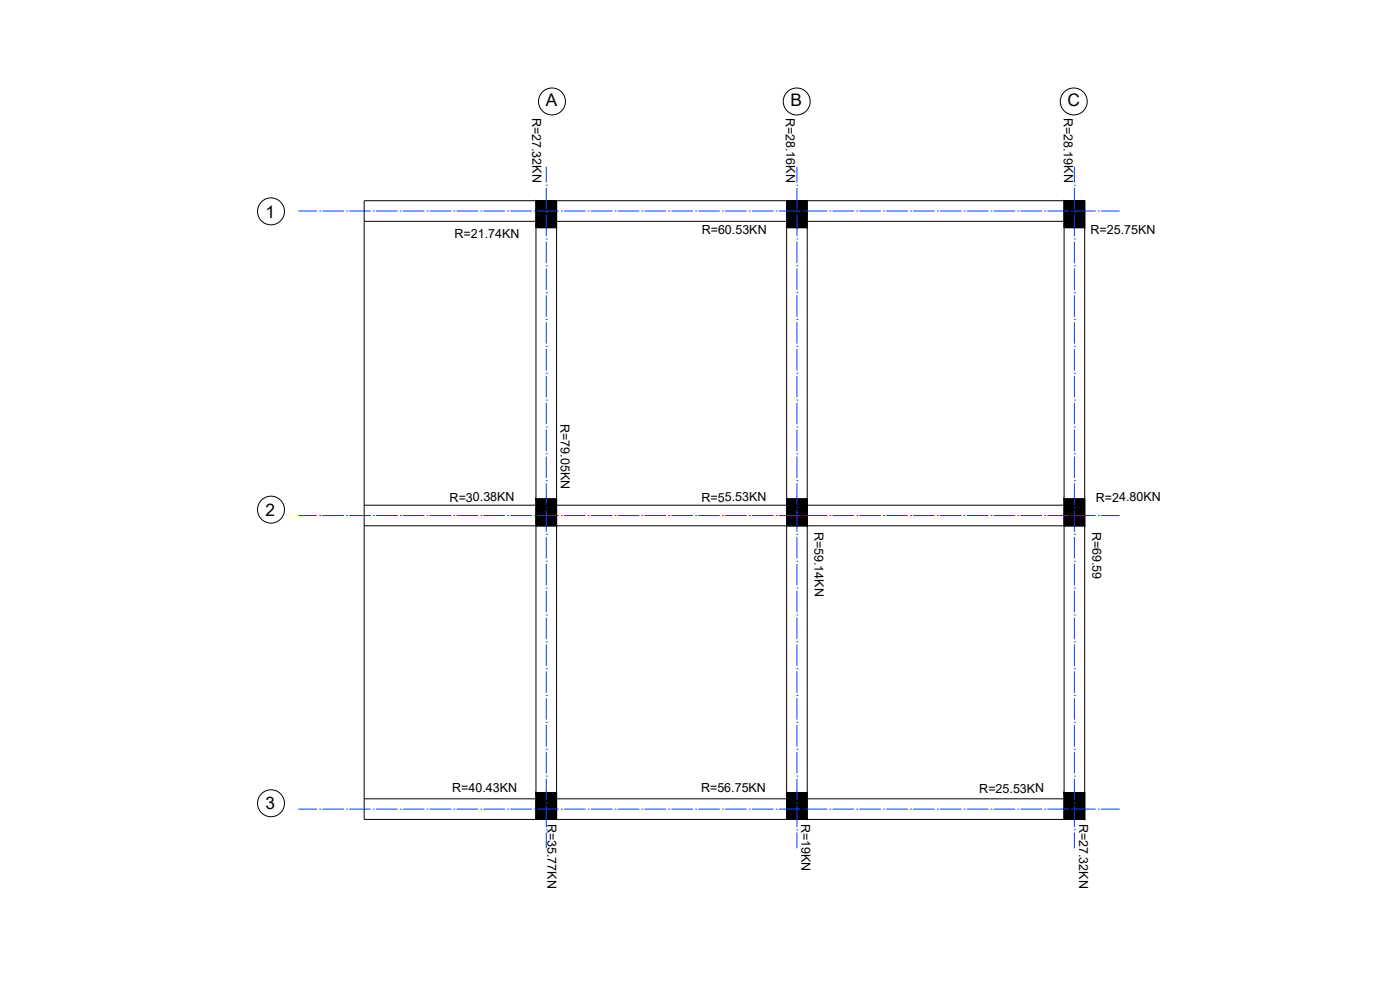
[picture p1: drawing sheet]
<svg xmlns="http://www.w3.org/2000/svg" width="420mm" height="297mm" viewBox="0 0 420 297" stroke-linecap="round" stroke-linejoin="round" font-family="sans-serif">
<!-- layer: 0 -->
<g fill="none" stroke="#000" stroke-width=".3">
<path d="M109.3 60.2h216.2v185.7h-216.2zM109.3 66.4h210M160.9 60.2h6.1v8.1h-6.1zM160.9 60.2v185.7M167 60.2v185.7M236.1 60.2h6.2v8.1h-6.2zM236.1 68.3v169.5M242.3 68.3v169.5M319.3 60.2h6.2v8.1h-6.2zM319.3 60.2v185.7M160.9 149.7h6.1v8.1h-6.1zM236.1 149.7h6.2v8.1h-6.2z"/>
<path d="M319.3 149.7h6.2v8.1h-6.2zM109.3 239.7h210M160.9 237.8h6.1v8.1h-6.1zM236.1 237.8h6.2v8.1h-6.2zM319.3 237.8h6.2v8.1h-6.2z"/>
<circle cx="165.7" cy="30.4" r="4"/>
<circle cx="239.1" cy="30.4" r="4"/>
<circle cx="322.2" cy="30.4" r="4"/>
<circle cx="81.3" cy="63.4" r="4"/>
<circle cx="81.3" cy="152.9" r="4"/>
<circle cx="81.3" cy="241" r="4"/>
</g>
<!-- layer: C-C -->
<g fill="#000" stroke="#000" stroke-width=".3">
<path d="M160.9 60.2l3 3.1v-3.1zM160.9 60.2l3 3.1h-3z"/>
<path d="M160.9 63.3l3 5v-5zM160.9 63.3l3 5h-3z"/>
<path d="M163.9 60.2l3.1 3.1v-3.1zM163.9 60.2l3.1 3.1h-3.1z"/>
<path d="M163.9 63.3l3.1 5v-5zM163.9 63.3l3.1 5h-3.1z"/>
<path d="M236.1 60.2l3.1 3.1v-3.1zM236.1 60.2l3.1 3.1h-3.1z"/>
<path d="M236.1 63.3l3.1 5v-5zM236.1 63.3l3.1 5h-3.1z"/>
<path d="M239.2 60.2l3.1 3.1v-3.1zM239.2 60.2l3.1 3.1h-3.1z"/>
<path d="M239.2 63.3l3.1 5v-5zM239.2 63.3l3.1 5h-3.1z"/>
<path d="M319.3 60.2l3.1 3.1v-3.1zM319.3 60.2l3.1 3.1h-3.1z"/>
<path d="M319.3 63.3l3.1 5v-5zM319.3 63.3l3.1 5h-3.1z"/>
<path d="M322.4 60.2l3.1 3.1v-3.1zM322.4 60.2l3.1 3.1h-3.1z"/>
<path d="M322.4 63.3l3.1 5v-5zM322.4 63.3l3.1 5h-3.1z"/>
<path d="M160.9 149.7l3 5v-5zM160.9 149.7l3 5h-3z"/>
<path d="M160.9 154.7l3 3.1v-3.1zM160.9 154.7l3 3.1h-3z"/>
<path d="M163.9 149.7l3.1 5v-5zM163.9 149.7l3.1 5h-3.1z"/>
<path d="M163.9 154.7l3.1 3.1v-3.1zM163.9 154.7l3.1 3.1h-3.1z"/>
<path d="M236.1 149.7l3.1 5v-5zM236.1 149.7l3.1 5h-3.1z"/>
<path d="M236.1 154.7l3.1 3.1v-3.1zM236.1 154.7l3.1 3.1h-3.1z"/>
<path d="M239.2 149.7l3.1 5v-5zM239.2 149.7l3.1 5h-3.1z"/>
<path d="M239.2 154.7l3.1 3.1v-3.1zM239.2 154.7l3.1 3.1h-3.1z"/>
<path d="M319.3 149.7l3.1 5v-5zM319.3 149.7l3.1 5h-3.1z"/>
<path d="M319.3 154.7l3.1 3.1v-3.1zM319.3 154.7l3.1 3.1h-3.1z"/>
<path d="M322.4 149.7l3.1 5v-5zM322.4 149.7l3.1 5h-3.1z"/>
<path d="M322.4 154.7l3.1 3.1v-3.1zM322.4 154.7l3.1 3.1h-3.1z"/>
<path d="M160.9 237.8l3 5v-5zM160.9 237.8l3 5h-3z"/>
<path d="M163.9 237.8l3.1 5v-5zM163.9 237.8l3.1 5h-3.1z"/>
<path d="M236.1 237.8l3.1 5v-5zM236.1 237.8l3.1 5h-3.1z"/>
<path d="M239.2 237.8l3.1 5v-5zM239.2 237.8l3.1 5h-3.1z"/>
<path d="M319.3 237.8l3.1 5v-5zM319.3 237.8l3.1 5h-3.1z"/>
<path d="M322.4 237.8l3.1 5v-5zM322.4 237.8l3.1 5h-3.1z"/>
<path d="M160.9 242.8l3 3.1v-3.1zM160.9 242.8l3 3.1h-3z"/>
<path d="M163.9 242.8l3.1 3.1v-3.1zM163.9 242.8l3.1 3.1h-3.1z"/>
<path d="M236.1 242.8l3.1 3.1v-3.1zM236.1 242.8l3.1 3.1h-3.1z"/>
<path d="M239.2 242.8l3.1 3.1v-3.1zM239.2 242.8l3.1 3.1h-3.1z"/>
<path d="M319.3 242.8l3.1 3.1v-3.1zM319.3 242.8l3.1 3.1h-3.1z"/>
<path d="M322.4 242.8l3.1 3.1v-3.1zM322.4 242.8l3.1 3.1h-3.1z"/>
</g>
<path d="M109.3 157.8h216.2M109.3 151.6h216.2" fill="none" stroke="#000" stroke-width=".3"/>
<g fill="none" stroke="#003fff" stroke-width=".3">
<path d="M163.9 55.6h.1M163.9 50v4.8M163.9 56.4v6.4M239.2 55.6h.1M239.2 50v4.8M239.2 56.4v6.4M322.4 55.6h.1M322.4 50v4.8M322.4 56.4v6.4M89.6 63.3h5.5M96 63.3h.1M96.8 63.3h6.4"/>
<path d="M104 63.3h.1M104.8 63.3h6.4M112 63.3h.1M112.8 63.3h6.5M120.1 63.3h.1M120.9 63.3h6.5M128.2 63.3h.1M129 63.3h6.4M136.2 63.3h.1M137 63.3h6.5M144.3 63.3h.1M145.1 63.3h6.4"/>
<path d="M152.3 63.3h.1M153.1 63.3h6.5M160.4 63.3h.1M161.2 63.3h6.5M163.9 79.7h.1M163.9 71.7h.1M163.9 63.6h.1M163.9 64.5v6.4M163.9 72.5v6.4M168.5 63.3h.1M169.3 63.3h6.4M176.5 63.3h.1"/>
<path d="M177.3 63.3h6.5M184.6 63.3h.1M185.4 63.3h6.4M192.6 63.3h.1M193.4 63.3h6.5M200.7 63.3h.1M201.5 63.3h6.5M208.8 63.3h.1M209.6 63.3h6.4M216.8 63.3h.1M217.6 63.3h6.5M224.9 63.3h.1"/>
<path d="M225.7 63.3h6.4M232.9 63.3h.1M233.8 63.3h6.4M239.2 79.7h.1M239.2 71.7h.1M239.2 63.6h.1M239.2 64.4v6.5M239.2 72.5v6.4M241 63.3h.1M241.8 63.3h6.5M249.1 63.3h.1M249.9 63.3h6.4"/>
<path d="M257.1 63.3h.1M257.9 63.3h6.5M265.2 63.3h.1M266 63.3h6.4M273.2 63.3h.1M274.1 63.3h6.4M281.3 63.3h.1M282.1 63.3h6.4M289.3 63.3h.1M290.2 63.3h6.4M297.4 63.3h.1M298.2 63.3h6.5"/>
<path d="M305.5 63.3h.1M306.3 63.3h6.4M313.5 63.3h.1M314.4 63.3h6.4M321.6 63.3h.1M322.4 63.3h6.4M322.4 79.7h.1M322.4 71.7h.1M322.4 63.6h.1M322.4 64.5v6.4M322.4 72.5v6.4M329.6 63.3h.1"/>
<path d="M330.4 63.3h5.6M163.9 95.9h.1M163.9 87.8h.1M163.9 80.5v6.5M163.9 88.6v6.5M163.9 96.7v6.4M239.2 95.9h.1M239.2 87.8h.1M239.2 80.5v6.5M239.2 88.6v6.5M239.2 96.7v6.4M322.4 95.9h.1"/>
<path d="M322.4 87.8h.1M322.4 80.5v6.5M322.4 88.6v6.5M322.4 96.7v6.4M163.9 112h.1M163.9 103.9h.1M163.9 104.7v6.5M163.9 112.8v6.4M239.2 112h.1M239.2 103.9h.1M239.2 104.7v6.5M239.2 112.8v6.4"/>
<path d="M322.4 112h.1M322.4 103.9h.1M322.4 104.7v6.5M322.4 112.8v6.4M163.9 136.2h.1M163.9 128.1h.1M163.9 120h.1M163.9 120.8v6.5M163.9 128.9v6.5M163.9 137v6.4M239.2 136.2h.1M239.2 128.1h.1"/>
<path d="M239.2 120h.1M239.2 120.8v6.5M239.2 128.9v6.5M239.2 137v6.4M322.4 136.2h.1M322.4 128.1h.1M322.4 120h.1M322.4 120.8v6.5M322.4 128.9v6.5M322.4 137v6.4M89.6 154.7h5.5M96 154.7h.1"/>
<path d="M96.8 154.7h6.4M104 154.7h.1M104.8 154.7h6.4M112 154.7h.1M112.8 154.7h6.5M120.1 154.7h.1M120.9 154.7h6.5M128.2 154.7h.1M129 154.7h6.4M136.2 154.7h.1M137 154.7h6.5M144.3 154.7h.1"/>
<path d="M145.1 154.7h6.4M152.3 154.7h.1M153.1 154.7h6.5M160.4 154.7h.1M161.2 154.7h6.5M163.9 152.3h.1M163.9 144.2h.1M163.9 145v6.5M163.9 153.1v6.4M168.5 154.7h.1M169.3 154.7h6.4M176.5 154.7h.1"/>
<path d="M177.3 154.7h6.5M184.6 154.7h.1M185.4 154.7h6.4M192.6 154.7h.1M193.4 154.7h6.5M200.7 154.7h.1M201.5 154.7h6.5M208.8 154.7h.1M209.6 154.7h6.4M216.8 154.7h.1M217.6 154.7h6.5M224.9 154.7h.1"/>
<path d="M225.7 154.7h6.4M232.9 154.7h.1M233.8 154.7h6.4M239.2 153.7h.1M239.2 152.3h.1M239.2 144.2h.1M239.2 145v6.5M239.2 153.1v6.4M241 154.7h.1M241.8 154.7h6.5M249.1 154.7h.1M249.9 154.7h6.4"/>
<path d="M257.1 154.7h.1M257.9 154.7h6.5M265.2 154.7h.1M266 154.7h6.4M273.2 154.7h.1M274.1 154.7h6.4M281.3 154.7h.1M282.1 154.7h6.4M289.3 154.7h.1M290.2 154.7h6.4M297.4 154.7h.1M298.2 154.7h6.5"/>
<path d="M305.5 154.7h.1M306.3 154.7h6.4M313.5 154.7h.1M314.4 154.7h6.4M321.6 154.7h.1M322.4 154.7h6.4M322.4 152.3h.1M322.4 144.2h.1M322.4 145v6.5M322.4 153.1v6.4M329.6 154.7h.1M330.4 154.7h5.6"/>
<path d="M163.9 176.5h.1M163.9 168.4h.1M163.9 160.3h.1M163.9 161.1v6.5M163.9 169.2v6.5M163.9 177.3v6.4M239.2 176.4h.1M239.2 168.4h.1M239.2 160.3h.1M239.2 161.1v6.5M239.2 169.2v6.4M239.2 177.2v6.5"/>
<path d="M322.4 176.5h.1M322.4 168.4h.1M322.4 160.3h.1M322.4 161.1v6.5M322.4 169.2v6.5M322.4 177.3v6.4M163.9 192.6h.1M163.9 184.5h.1M163.9 185.3v6.5M163.9 193.4v6.4M239.2 192.6h.1M239.2 184.5h.1"/>
<path d="M239.2 185.3v6.5M239.2 193.4v6.4M322.4 192.6h.1M322.4 184.5h.1M322.4 185.3v6.5M322.4 193.4v6.4M163.9 216.7h.1M163.9 208.7h.1M163.9 200.6h.1M163.9 201.5v6.4M163.9 209.5v6.4M163.9 217.5v6.5"/>
<path d="M239.2 216.7h.1M239.2 208.7h.1M239.2 200.6h.1M239.2 201.5v6.4M239.2 209.5v6.4M239.2 217.5v6.5M322.4 216.7h.1M322.4 208.7h.1M322.4 200.6h.1M322.4 201.5v6.4M322.4 209.5v6.4M322.4 217.5v6.5"/>
<path d="M163.9 232.9h.1M163.9 224.8h.1M163.9 225.6v6.5M163.9 233.7v6.4M239.2 232.9h.1M239.2 224.8h.1M239.2 225.6v6.5M239.2 233.7v6.4M322.4 232.9h.1M322.4 224.8h.1M322.4 225.6v6.5M322.4 233.7v6.4"/>
<path d="M89.6 242.8h5.5M96 242.8h.1M96.8 242.8h6.4M104 242.8h.1M104.8 242.8h6.4M112 242.8h.1M112.8 242.8h6.5M120.1 242.8h.1M120.9 242.8h6.5M128.2 242.8h.1M129 242.8h6.4M136.2 242.8h.1"/>
<path d="M137 242.8h6.5M144.3 242.8h.1M145.1 242.8h6.4M152.3 242.8h.1M153.1 242.8h6.5M160.4 242.8h.1M161.2 242.8h6.5M163.9 249h.1M163.9 240.9h.1M163.9 241.8v6.4M163.9 249.8v4.7M168.5 242.8h.1"/>
<path d="M169.3 242.8h6.4M176.5 242.8h.1M177.3 242.8h6.5M184.6 242.8h.1M185.4 242.8h6.4M192.6 242.8h.1M193.4 242.8h6.5M200.7 242.8h.1M201.5 242.8h6.5M208.8 242.8h.1M209.6 242.8h6.4M216.8 242.8h.1"/>
<path d="M217.6 242.8h6.5M224.9 242.8h.1M225.7 242.8h6.4M232.9 242.8h.1M233.8 242.8h6.4M239.2 249h.1M239.2 240.9h.1M239.2 241.7v6.5M239.2 249.8v4.7M241 242.8h.1M241.8 242.8h6.5M249.1 242.8h.1"/>
<path d="M249.9 242.8h6.4M257.1 242.8h.1M257.9 242.8h6.5M265.2 242.8h.1M266 242.8h6.4M273.2 242.8h.1M274.1 242.8h6.4M281.3 242.8h.1M282.1 242.8h6.4M289.3 242.8h.1M290.2 242.8h6.4M297.4 242.8h.1"/>
<path d="M298.2 242.8h6.5M305.5 242.8h.1M306.3 242.8h6.4M313.5 242.8h.1M314.4 242.8h6.4M321.6 242.8h.1M322.4 242.8h6.4M322.4 249h.1M322.4 240.9h.1M322.4 241.8v6.4M322.4 249.8v4.7M329.6 242.8h.1"/>
<path d="M330.4 242.8h5.6"/>
</g>
<g font-size="5.2">
<text x="163.8" y="31.7">A</text>
<text x="237.2" y="31.7">B</text>
<text x="320.4" y="31.7">C</text>
<text x="79.7" y="65.3">1</text>
<text x="79.7" y="154.8">2</text>
<text x="79.7" y="242.9">3</text>
</g>
<g font-size="3.8">
<text x="159.7" y="35.3" transform="rotate(90 159.7 35.3)">R=27.32KN</text>
<text x="235.9" y="35.3" transform="rotate(90 235.9 35.3)">R=28.16KN</text>
<text x="319.3" y="35.3" transform="rotate(90 319.3 35.3)">R=28.19KN</text>
<text x="136.4" y="71.4">R=21.74KN</text>
<text x="210.6" y="70.3">R=60.53KN</text>
<text x="327.3" y="70.3">R=25.75KN</text>
<text x="168.3" y="127.2" transform="rotate(90 168.3 127.2)">R=79.05KN</text>
<text x="134.9" y="150.5">R=30.38KN</text>
<text x="210.6" y="150.5">R=55.53KN</text>
<text x="328.9" y="150.5">R=24.80KN</text>
<text x="244.5" y="159.5" transform="rotate(90 244.5 159.5)">R=59.14KN</text>
<text x="327.8" y="159.5" transform="rotate(90 327.8 159.5)">R=69.59</text>
<text x="135.7" y="237.6">R=40.43KN</text>
<text x="210.4" y="237.6">R=56.75KN</text>
<text x="293.9" y="237.8">R=25.53KN</text>
<text x="164.3" y="247.1" transform="rotate(90 164.3 247.1)">R=35.77KN</text>
<text x="240.5" y="247.1" transform="rotate(90 240.5 247.1)">R=19KN</text>
<text x="323.8" y="247.1" transform="rotate(90 323.8 247.1)">R=27.32KN</text>
</g>
</svg>
